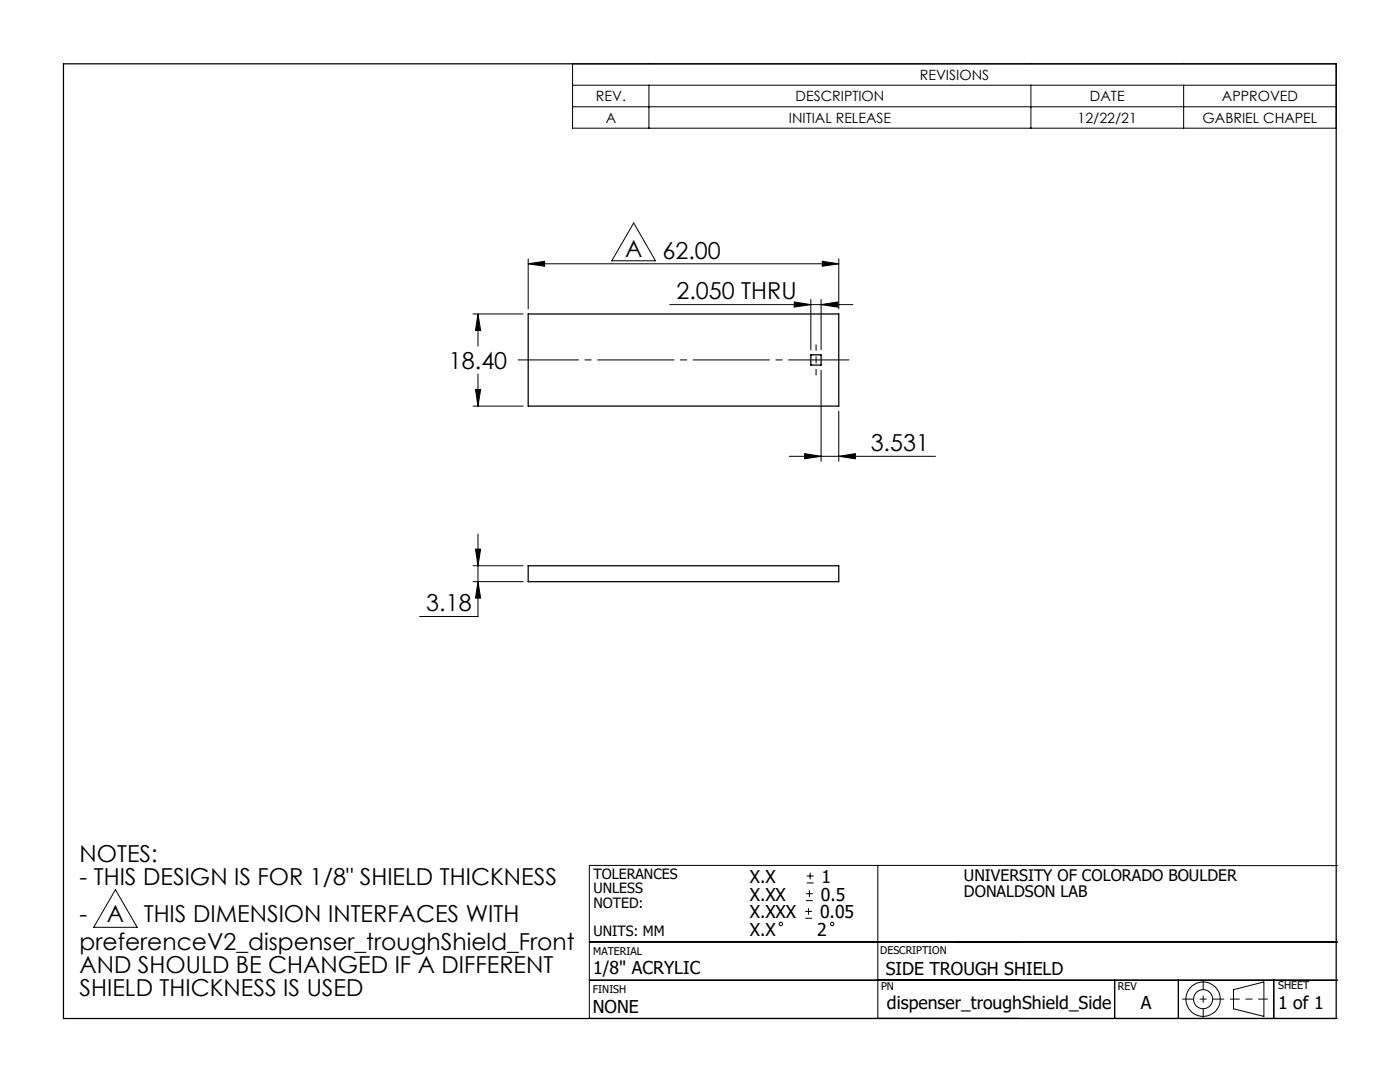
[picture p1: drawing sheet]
<svg xmlns="http://www.w3.org/2000/svg" width="279mm" height="216mm" viewBox="0 0 279 216" stroke-linecap="round" stroke-linejoin="round" font-family="sans-serif">
<g fill="none" stroke="#000" stroke-width=".2">
<path d="M114.3 12.7h152.4v12.9h-152.4zM114.3 17h152.4M129.5 17v8.6M205.7 17v8.6M236.2 17v8.6M114.3 21.3h152.4M105.4 52.6l3.3-.5v1zM105.4 51.6v10M105.4 52.6h62M126.5 44.5l4.3 7.5h-8.7zM161.8 59.8v10M163.9 59.8v10"/>
<path d="M164.1 52.1l3.3 .5-3.3 .5zM167.4 51.6v10M94.4 62.7h10M94.9 77.7h1l-.5 3.3zM95.4 62.7l.5 3.2h-1zM95.4 62.7v6.4M95.4 74.6v6.4M133.7 60.8h36.5M158.5 60.3l3.3 .5-3.3 .5zM163.9 60.8l3.3-.5v1zM163.9 73.9v18.1M94.4 81h10"/>
<path d="M157.5 91.1h29.2M160.6 90.5l3.3 .6-3.3 .4zM167.4 91.1l3.3-.6v1zM167.4 82v10M94.4 116.1h10M94.4 112.9h10M94.9 109.6h1l-.5 3.3zM95.4 116.1l.5 3.2h-1zM95.4 106.5v16.5h-11.7M23 177.5l4.4 7.5h-8.7zM160.8 179.7h1.4M160.8 178.3h1.4"/>
<path d="M161 176.2h1.4M161 174.8h1.4M161.5 177.7v1.3M161.7 174.1v1.4M175.2 172.7v30.5M222.5 172.7h-104.9v30.5h149.3M222.5 172.7h44.4M117.6 195.6h149.3M117.6 188h149.3M160.7 183.2h1.4M160.7 181.9h1.4M161.4 181.2v1.3"/>
<path d="M222.5 195.6v7.6M235.2 195.6v7.6M246.2 197.5l6-1.6v6.9l-6-1.5zM254.2 195.6v7.6"/>
<circle cx="155.8" cy="184.3" r=".34"/>
<circle cx="166.1" cy="184.3" r=".33"/>
<circle cx="240.1" cy="199.4" r="3.4"/>
<circle cx="240.1" cy="199.4" r="1.91"/>
</g>
<path d="M236 199.4h8.2" fill="none" stroke="#000" stroke-width=".2" stroke-dasharray="15.2 1.3 1.3 1.3" stroke-dashoffset="13"/>
<path d="M240.1 195.5v7.7" fill="none" stroke="#000" stroke-width=".2" stroke-dasharray="15.2 1.3 1.3 1.3" stroke-dashoffset="13.3"/>
<path d="M245.6 199.4h7.4" fill="none" stroke="#000" stroke-width=".2" stroke-dasharray="15.2 1.3 1.3 1.3" stroke-dashoffset="13.4"/>
<path d="M12.7 12.7h254v190.5h-254zM105.4 62.7h62v18.3h-62zM161.8 70.8h2.1v2h-2.1zM105.4 112.9h62v3.2h-62z" fill="none" stroke="#000" stroke-width=".25"/>
<path d="M169.4 71.8h-66" fill="none" stroke="#000" stroke-width=".2" stroke-dasharray="15.2 1.3 1.3 1.3" stroke-dashoffset="3.2"/>
<path d="M162.9 74.8v-6" fill="none" stroke="#000" stroke-width=".2" stroke-dasharray="15.2 1.3 1.3 1.3" stroke-dashoffset="14.1"/>
<g fill="#000">
<path d="M160.6 90.5l3.3 .6-3.3 .4zM167.4 91.1l3.3-.6v1z"/>
<path d="M95.4 116.1l.5 3.2h-1zM94.9 109.6h1l-.5 3.3zM158.5 60.3l3.3 .5-3.3 .5zM163.9 60.8l3.3-.5v1zM105.4 52.6l3.3-.5v1zM164.1 52.1l3.3 .5-3.3 .5zM94.9 77.7h1l-.5 3.3zM95.4 62.7l.5 3.2h-1z"/>
</g>
<g font-size="4.7">
<text x="124.8" y="51.3">A</text>
<text x="132.2" y="51.6">62.00</text>
<text x="135" y="59.7">2.050 THRU</text>
<text x="89.6" y="73.6">18.40</text>
<text x="173.8" y="90">3.531</text>
<text x="85.1" y="122">3.18</text>
<text x="15.9" y="172">NOTES:</text>
<text x="15.9" y="176.5">- THIS DESIGN IS FOR 1/8&quot; SHIELD THICKNESS</text>
<text x="15.9" y="184">-</text>
<text x="21.3" y="184">A</text>
<text x="28.7" y="184">THIS DIMENSION INTERFACES WITH</text>
<text x="15.9" y="189.7">preferenceV2_dispenser_troughShield_Front</text>
<text x="15.9" y="194.2">AND SHOULD BE CHANGED IF A DIFFERENT</text>
<text x="15.9" y="198.7">SHIELD THICKNESS IS USED</text>
</g>
<g font-size="3.5">
<text x="149.6" y="176.2">X.X</text>
<text x="149.6" y="179.7">X.XX</text>
<text x="163.8" y="179.7">0.5</text>
<text x="164" y="176.2">1</text>
<text x="149.6" y="183.2">X.XXX</text>
<text x="163.7" y="183.2">0.05</text>
<text x="149.6" y="186.7">X.X</text>
<text x="163.1" y="186.7">2</text>
<text x="118.4" y="194.3">1/8&quot; ACRYLIC</text>
<text x="176.8" y="194.6">SIDE TROUGH SHIELD</text>
<text x="118.3" y="202">NONE</text>
<text x="177" y="201.4">dispenser_troughShield_Side</text>
<text x="227.7" y="201.4">A</text>
<text x="255.1" y="201.3">1 of 1</text>
</g>
<g font-size="3.2">
<text x="192.4" y="175.8">UNIVERSITY OF COLORADO BOULDER</text>
<text x="192.4" y="179">DONALDSON LAB</text>
</g>
<g font-size="2.8">
<text x="183.6" y="15.9">REVISIONS</text>
<text x="118.9" y="20.2">REV.</text>
<text x="158.8" y="20.2">DESCRIPTION</text>
<text x="217.5" y="20.2">DATE</text>
<text x="243.9" y="20.2">APPROVED</text>
<text x="120.9" y="24.5">A</text>
<text x="157.4" y="24.5">INITIAL RELEASE</text>
<text x="215.1" y="24.5">12/22/21</text>
<text x="240" y="24.5">GABRIEL CHAPEL</text>
<text x="118.4" y="175.5">TOLERANCES</text>
<text x="118.4" y="178.3">UNLESS</text>
<text x="118.4" y="181.1">NOTED:</text>
<text x="118.4" y="186.7">UNITS: MM</text>
</g>
<g font-size="2.1">
<text x="118.4" y="190.6">MATERIAL</text>
<text x="175.7" y="190.3">DESCRIPTION</text>
<text x="175.8" y="197.4">PN</text>
<text x="223.1" y="197.4">REV</text>
<text x="255.1" y="197.4">SHEET</text>
<text x="118.3" y="198.1">FINISH</text>
</g>
</svg>
